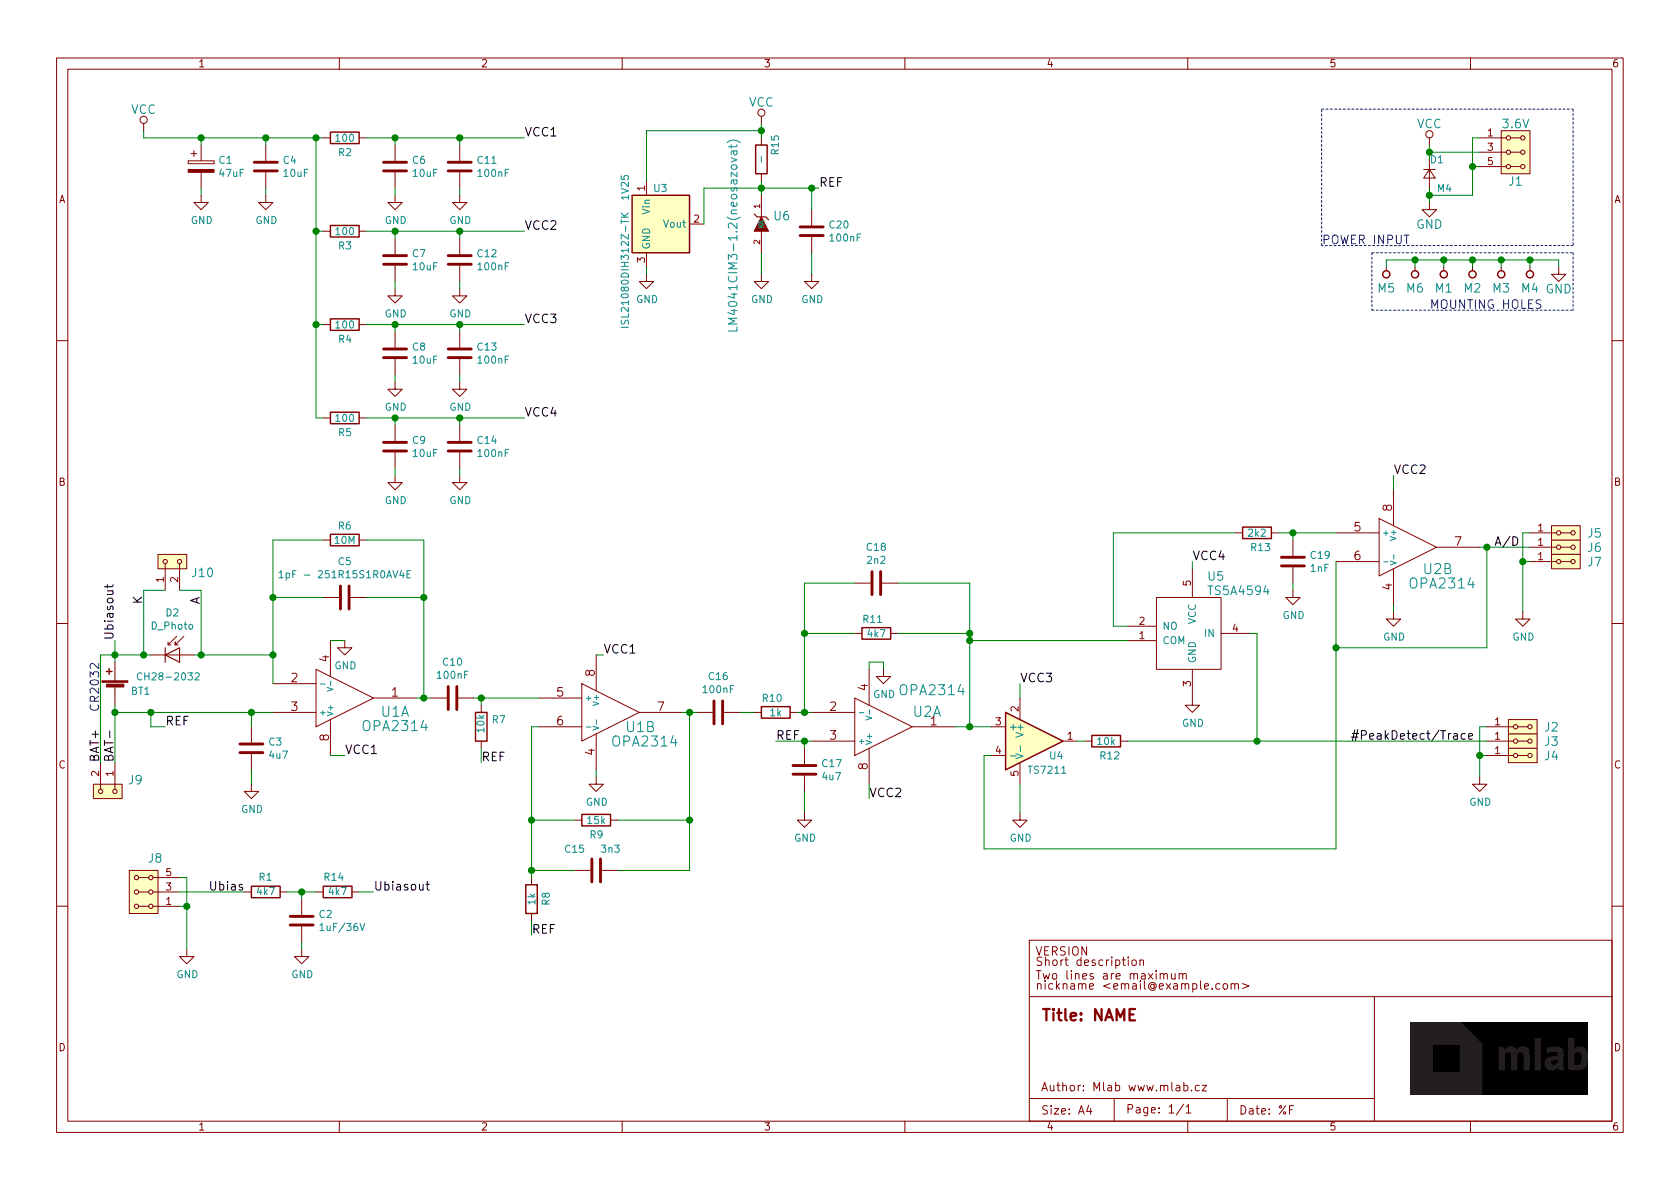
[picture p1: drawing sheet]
EESchema Schematic File Version 4
LIBS:PCRD04A-cache
EELAYER 26 0
EELAYER END
$Descr A4 11693 8268
encoding utf-8
Sheet 1 1
Title "NAME"
Date "%F"
Rev "REV"
Comp "Mlab www.mlab.cz"
Comment1 "VERSION"
Comment2 "Short description \\nTwo lines are maximum"
Comment3 "nickname <email@example.com>"
Comment4 "BSD"
$EndDescr
$Comp
L MLAB_HEADER:HEADER_2x03_PARALLEL J1
U 1 1
P 10550 1050
F 0 "J1" H 10550 850 60  0000 C CNN
F 1 "3.6V" H 10550 1250 60  0000 C CNN
F 2 "Mlab_Pin_Headers:Straight_2x03" H 10550 1150 60  0001 C CNN
F 3 "" H 10550 1150 60  0000 C CNN
	1    10550 1050
	1    0    0    -1  
$EndComp
$Comp
L power:VCC #PWR01
U 1 1
P 9950 1000
F 0 "#PWR01" H 9950 850 60  0001 C CNN
F 1 "VCC" H 9950 1150 60  0000 C CNN
F 2 "" H 9950 1000 60  0000 C CNN
F 3 "" H 9950 1000 60  0000 C CNN
	1    9950 1000
	1    0    0    -1  
$EndComp
$Comp
L power:GND #PWR02
U 1 1
P 9950 1400
F 0 "#PWR02" H 9950 1150 60  0001 C CNN
F 1 "GND" H 9950 1250 60  0000 C CNN
F 2 "" H 9950 1400 60  0000 C CNN
F 3 "" H 9950 1400 60  0000 C CNN
	1    9950 1400
	1    0    0    -1  
$EndComp
Text Notes 9200 1700 0    60   ~ 0
POWER INPUT
$Comp
L MLAB_MECHANICAL:HOLE M1
U 1 1
P 10050 1900
F 0 "M1" V 9950 1900 60  0000 C CNN
F 1 "HOLE" H 10050 1800 60  0001 C CNN
F 2 "Mlab_Mechanical:MountingHole_3mm" H 10050 1900 60  0001 C CNN
F 3 "" H 10050 1900 60  0000 C CNN
	1    10050 1900
	0    -1   -1   0   
$EndComp
$Comp
L MLAB_MECHANICAL:HOLE M2
U 1 1
P 10250 1900
F 0 "M2" V 10150 1900 60  0000 C CNN
F 1 "HOLE" H 10250 1800 60  0001 C CNN
F 2 "Mlab_Mechanical:MountingHole_3mm" H 10250 1900 60  0001 C CNN
F 3 "" H 10250 1900 60  0000 C CNN
	1    10250 1900
	0    -1   -1   0   
$EndComp
$Comp
L MLAB_MECHANICAL:HOLE M3
U 1 1
P 10450 1900
F 0 "M3" V 10350 1900 60  0000 C CNN
F 1 "HOLE" H 10450 1800 60  0001 C CNN
F 2 "Mlab_Mechanical:MountingHole_3mm" H 10450 1900 60  0001 C CNN
F 3 "" H 10450 1900 60  0000 C CNN
	1    10450 1900
	0    -1   -1   0   
$EndComp
$Comp
L MLAB_MECHANICAL:HOLE M4
U 1 1
P 10650 1900
F 0 "M4" V 10550 1900 60  0000 C CNN
F 1 "HOLE" H 10650 1800 60  0001 C CNN
F 2 "Mlab_Mechanical:MountingHole_3mm" H 10650 1900 60  0001 C CNN
F 3 "" H 10650 1900 60  0000 C CNN
	1    10650 1900
	0    -1   -1   0   
$EndComp
$Comp
L power:GND #PWR03
U 1 1
P 10850 1850
F 0 "#PWR03" H 10850 1600 60  0001 C CNN
F 1 "GND" H 10850 1700 60  0000 C CNN
F 2 "" H 10850 1850 60  0000 C CNN
F 3 "" H 10850 1850 60  0000 C CNN
	1    10850 1850
	1    0    0    -1  
$EndComp
Wire Wire Line
	10850 1850 10850 1800
Wire Wire Line
	10850 1800 10650 1800
Wire Wire Line
	10050 1800 10050 1850
Wire Wire Line
	10250 1850 10250 1800
Connection ~ 10250 1800
Wire Wire Line
	10450 1850 10450 1800
Connection ~ 10450 1800
Wire Wire Line
	10650 1850 10650 1800
Connection ~ 10650 1800
Wire Notes Line
	10950 1750 10950 2150
Text Notes 9950 2150 0    60   ~ 0
MOUNTING HOLES
$Comp
L Device:D_Small D1
U 1 1
P 9950 1200
F 0 "D1" V 9850 1200 50  0000 R CNN
F 1 "M4" V 10050 1150 50  0000 R CNN
F 2 "Mlab_D:Diode-SMA_Standard" V 9950 1200 60  0001 C CNN
F 3 "" V 9950 1200 60  0000 C CNN
	1    9950 1200
	0    -1   1    0   
$EndComp
Wire Wire Line
	10300 1050 9950 1050
Wire Wire Line
	10300 950  10250 950 
Wire Wire Line
	10250 950  10250 1150
Wire Wire Line
	10250 1350 9950 1350
Wire Wire Line
	9950 1300 9950 1350
Wire Wire Line
	10300 1150 10250 1150
Connection ~ 10250 1150
Wire Notes Line
	10950 750  10950 1700
Wire Notes Line
	10950 1700 9200 1700
Wire Notes Line
	9200 1700 9200 750 
Wire Notes Line
	9200 750  10950 750 
Wire Wire Line
	10250 1800 10050 1800
Wire Wire Line
	10450 1800 10250 1800
Wire Wire Line
	10650 1800 10450 1800
Wire Wire Line
	10250 1150 10250 1350
$Comp
L MLAB_IO:AD8692 U1
U 1 1
P 2400 4850
F 0 "U1" H 2750 4950 70  0000 C CNN
F 1 "OPA2314" H 2750 5050 70  0000 C CNN
F 2 "Mlab_IO:SOIC-8_3.9x4.9mm_Pitch1.27mm" H 2400 4850 60  0001 C CNN
F 3 "" H 2941 4729 60  0000 L CNN
	1    2400 4850
	1    0    0    1   
$EndComp
$Comp
L MLAB_IO:AD8692 U2
U 1 1
P 6150 5050
F 0 "U2" H 6350 4950 70  0000 L CNN
F 1 "OPA2314" H 6250 4800 70  0000 L CNN
F 2 "Mlab_IO:SOIC-8_3.9x4.9mm_Pitch1.27mm" H 6150 5050 60  0001 C CNN
F 3 "" H 6691 4929 60  0000 L CNN
	1    6150 5050
	1    0    0    1   
$EndComp
$Comp
L MLAB_IO:AD8692 U1
U 2 1
P 4250 4950
F 0 "U1" H 4350 4850 70  0000 L CNN
F 1 "OPA2314" H 4250 4750 70  0000 L CNN
F 2 "Mlab_IO:SOIC-8_3.9x4.9mm_Pitch1.27mm" H 4250 4950 60  0001 C CNN
F 3 "" H 4791 4829 60  0000 L CNN
	2    4250 4950
	1    0    0    -1  
$EndComp
$Comp
L MLAB_IO:AD8692 U2
U 2 1
P 9800 3800
F 0 "U2" H 9900 3650 70  0000 L CNN
F 1 "OPA2314" H 9800 3550 70  0000 L CNN
F 2 "Mlab_IO:SOIC-8_3.9x4.9mm_Pitch1.27mm" H 9800 3800 60  0001 C CNN
F 3 "" H 10341 3679 60  0000 L CNN
	2    9800 3800
	1    0    0    -1  
$EndComp
$Comp
L Device:C C3
U 1 1
P 1750 5200
F 0 "C3" H 1865 5246 50  0000 L CNN
F 1 "4u7" H 1865 5155 50  0000 L CNN
F 2 "Mlab_R:SMD-0805" H 1788 5050 50  0001 C CNN
F 3 "~" H 1750 5200 50  0001 C CNN
	1    1750 5200
	1    0    0    -1  
$EndComp
Text Label 2400 5250 0    60   ~ 0
VCC1
$Comp
L power:GND #PWR04
U 1 1
P 2400 4450
F 0 "#PWR04" H 2400 4200 50  0001 C CNN
F 1 "GND" H 2405 4277 50  0000 C CNN
F 2 "" H 2400 4450 50  0001 C CNN
F 3 "" H 2400 4450 50  0001 C CNN
	1    2400 4450
	1    0    0    -1  
$EndComp
$Comp
L power:GND #PWR05
U 1 1
P 4150 5400
F 0 "#PWR05" H 4150 5150 50  0001 C CNN
F 1 "GND" H 4155 5227 50  0000 C CNN
F 2 "" H 4150 5400 50  0001 C CNN
F 3 "" H 4150 5400 50  0001 C CNN
	1    4150 5400
	1    0    0    -1  
$EndComp
Wire Wire Line
	2300 5250 2400 5250
Wire Wire Line
	2300 4450 2400 4450
$Comp
L power:GND #PWR06
U 1 1
P 1750 5450
F 0 "#PWR06" H 1750 5200 50  0001 C CNN
F 1 "GND" H 1755 5277 50  0000 C CNN
F 2 "" H 1750 5450 50  0001 C CNN
F 3 "" H 1750 5450 50  0001 C CNN
	1    1750 5450
	1    0    0    -1  
$EndComp
Wire Wire Line
	1750 5450 1750 5350
Wire Wire Line
	1750 5050 1750 4950
Connection ~ 1750 4950
Wire Wire Line
	1750 4950 1900 4950
$Comp
L Device:Battery_Cell BT1
U 1 1
P 800 4800
F 0 "BT1" H 550 4800 50  0000 L CNN
F 1 "CH28-2032" H 200 4900 50  0000 L CNN
F 2 "Mlab_Batery:CH28-2032" V 800 4860 50  0001 C CNN
F 3 "~" V 800 4860 50  0001 C CNN
	1    800  4800
	-1   0    0    -1  
$EndComp
$Comp
L Device:D_Photo D2
U 1 1
P 1250 4550
F 0 "D2" H 1200 4845 50  0000 C CNN
F 1 "D_Photo" H 1200 4754 50  0000 C CNN
F 2 "Mlab_D:HAMAMATSU_S2744-09" H 1200 4550 50  0001 C CNN
F 3 "~" H 1200 4550 50  0001 C CNN
	1    1250 4550
	1    0    0    -1  
$EndComp
Wire Wire Line
	800  4950 800  4900
Wire Wire Line
	800  4950 1050 4950
Wire Wire Line
	800  4600 800  4550
Wire Wire Line
	1350 4550 1400 4550
Wire Wire Line
	1900 4550 1900 4750
Wire Wire Line
	1050 4950 1050 5050
Wire Wire Line
	1050 5050 1150 5050
Connection ~ 1050 4950
Wire Wire Line
	1050 4950 1750 4950
Text Label 1150 5050 0    60   ~ 0
REF
Text Notes 700  4950 1    60   ~ 0
CR2032
$Comp
L Device:C C5
U 1 1
P 2400 4150
F 0 "C5" V 2148 4150 50  0000 C CNN
F 1 "1pF - 251R15S1R0AV4E" V 2239 4150 50  0000 C CNN
F 2 "Mlab_R:SMD-0805" H 2438 4000 50  0001 C CNN
F 3 "~" H 2400 4150 50  0001 C CNN
	1    2400 4150
	0    1    1    0   
$EndComp
$Comp
L Device:R R6
U 1 1
P 2400 3750
F 0 "R6" V 2300 3750 50  0000 C CNN
F 1 "10M" V 2400 3750 50  0000 C CNN
F 2 "Mlab_R:SMD-0805" V 2330 3750 50  0001 C CNN
F 3 "~" H 2400 3750 50  0001 C CNN
	1    2400 3750
	0    1    1    0   
$EndComp
$Comp
L Device:R R7
U 1 1
P 3350 5050
F 0 "R7" H 3280 5004 50  0000 R CNN
F 1 "10k" V 3350 5100 50  0000 R CNN
F 2 "Mlab_R:SMD-0805" V 3280 5050 50  0001 C CNN
F 3 "~" H 3350 5050 50  0001 C CNN
	1    3350 5050
	-1   0    0    1   
$EndComp
$Comp
L Device:C C10
U 1 1
P 3150 4850
F 0 "C10" V 2898 4850 50  0000 C CNN
F 1 "100nF" V 2989 4850 50  0000 C CNN
F 2 "Mlab_R:SMD-0805" H 3188 4700 50  0001 C CNN
F 3 "~" H 3150 4850 50  0001 C CNN
	1    3150 4850
	0    1    1    0   
$EndComp
Wire Wire Line
	1900 4550 1900 4150
Wire Wire Line
	1900 4150 2250 4150
Connection ~ 1900 4550
Wire Wire Line
	2250 3750 1900 3750
Wire Wire Line
	1900 3750 1900 4150
Connection ~ 1900 4150
Wire Wire Line
	2550 3750 2950 3750
Wire Wire Line
	2950 3750 2950 4150
Wire Wire Line
	2950 4850 2900 4850
Wire Wire Line
	2550 4150 2950 4150
Connection ~ 2950 4150
Wire Wire Line
	2950 4150 2950 4850
Wire Wire Line
	2950 4850 3000 4850
Connection ~ 2950 4850
Wire Wire Line
	3300 4850 3350 4850
Wire Wire Line
	3350 4900 3350 4850
Connection ~ 3350 4850
Wire Wire Line
	3350 4850 3750 4850
Text Label 4200 4550 0    60   ~ 0
VCC1
Wire Wire Line
	4150 4550 4200 4550
Wire Wire Line
	4150 5400 4150 5350
$Comp
L Device:R R9
U 1 1
P 4150 5700
F 0 "R9" V 4250 5650 50  0000 L CNN
F 1 "15k" V 4150 5700 50  0000 C CNN
F 2 "Mlab_R:SMD-0805" V 4080 5700 50  0001 C CNN
F 3 "~" H 4150 5700 50  0001 C CNN
	1    4150 5700
	0    1    1    0   
$EndComp
$Comp
L Device:C C15
U 1 1
P 4150 6050
F 0 "C15" V 4000 5900 50  0000 C CNN
F 1 "3n3" V 4000 6150 50  0000 C CNN
F 2 "Mlab_R:SMD-0805" H 4188 5900 50  0001 C CNN
F 3 "~" H 4150 6050 50  0001 C CNN
	1    4150 6050
	0    1    1    0   
$EndComp
$Comp
L Device:R R8
U 1 1
P 3700 6250
F 0 "R8" V 3800 6200 50  0000 L CNN
F 1 "1k" V 3700 6250 50  0000 C CNN
F 2 "Mlab_R:SMD-0805" V 3630 6250 50  0001 C CNN
F 3 "~" H 3700 6250 50  0001 C CNN
	1    3700 6250
	1    0    0    -1  
$EndComp
$Comp
L Device:C C16
U 1 1
P 5000 4950
F 0 "C16" V 4748 4950 50  0000 C CNN
F 1 "100nF" V 4839 4950 50  0000 C CNN
F 2 "Mlab_R:SMD-0805" H 5038 4800 50  0001 C CNN
F 3 "~" H 5000 4950 50  0001 C CNN
	1    5000 4950
	0    1    1    0   
$EndComp
$Comp
L Device:R R10
U 1 1
P 5400 4950
F 0 "R10" V 5300 4850 50  0000 L CNN
F 1 "1k" V 5400 4950 50  0000 C CNN
F 2 "Mlab_R:SMD-0805" V 5330 4950 50  0001 C CNN
F 3 "~" H 5400 4950 50  0001 C CNN
	1    5400 4950
	0    1    1    0   
$EndComp
$Comp
L Amplifier_Operational:OP179GRT U4
U 1 1
P 7200 5150
F 0 "U4" H 7300 5050 50  0000 L CNN
F 1 "TS7211" H 7150 4950 50  0000 L CNN
F 2 "Package_TO_SOT_SMD:SOT-23-5_HandSoldering" H 7200 5150 50  0001 C CNN
F 3 "http://www.analog.com/media/en/technical-documentation/data-sheets/OP179_279.pdf" H 7200 5350 50  0001 C CNN
	1    7200 5150
	1    0    0    -1  
$EndComp
$Comp
L MLAB_IO:TS5A4594 U5
U 1 1
P 8300 4400
F 0 "U5" H 8400 4800 60  0000 L CNN
F 1 "TS5A4594" H 8400 4700 60  0000 L CNN
F 2 "Package_TO_SOT_SMD:SOT-23-5_HandSoldering" H 8700 5100 60  0001 C CNN
F 3 "" H 8700 5100 60  0001 C CNN
	1    8300 4400
	1    0    0    -1  
$EndComp
Wire Wire Line
	6650 5050 6750 5050
Wire Wire Line
	6750 4450 7850 4450
Connection ~ 6750 5050
Wire Wire Line
	6750 5050 6900 5050
$Comp
L Device:R R12
U 1 1
P 7700 5150
F 0 "R12" V 7800 5100 50  0000 L CNN
F 1 "10k" V 7700 5150 50  0000 C CNN
F 2 "Mlab_R:SMD-0805" V 7630 5150 50  0001 C CNN
F 3 "~" H 7700 5150 50  0001 C CNN
	1    7700 5150
	0    1    1    0   
$EndComp
Wire Wire Line
	8750 4400 8700 4400
Wire Wire Line
	7850 4350 7750 4350
Wire Wire Line
	7750 4350 7750 3700
Wire Wire Line
	7750 3700 8600 3700
$Comp
L Device:R R13
U 1 1
P 8750 3700
F 0 "R13" V 8850 3650 50  0000 L CNN
F 1 "2k2" V 8750 3700 50  0000 C CNN
F 2 "Mlab_R:SMD-0805" V 8680 3700 50  0001 C CNN
F 3 "~" H 8750 3700 50  0001 C CNN
	1    8750 3700
	0    1    1    0   
$EndComp
$Comp
L Device:C C19
U 1 1
P 9000 3900
F 0 "C19" H 9115 3946 50  0000 L CNN
F 1 "1nF" H 9115 3855 50  0000 L CNN
F 2 "Mlab_R:SMD-0805" H 9038 3750 50  0001 C CNN
F 3 "~" H 9000 3900 50  0001 C CNN
	1    9000 3900
	1    0    0    -1  
$EndComp
Wire Wire Line
	8900 3700 9000 3700
Text Label 3350 5300 0    60   ~ 0
REF
Wire Wire Line
	3350 5200 3350 5300
Wire Wire Line
	3750 5050 3700 5050
Wire Wire Line
	3700 5050 3700 5700
Wire Wire Line
	4000 6050 3700 6050
Connection ~ 3700 6050
Wire Wire Line
	3700 6050 3700 6100
Wire Wire Line
	4000 5700 3700 5700
Connection ~ 3700 5700
Wire Wire Line
	3700 5700 3700 6050
Wire Wire Line
	3700 6400 3700 6500
Text Label 3700 6500 0    60   ~ 0
REF
Wire Wire Line
	4750 4950 4800 4950
Wire Wire Line
	4800 4950 4800 5700
Wire Wire Line
	4800 5700 4300 5700
Connection ~ 4800 4950
Wire Wire Line
	4800 4950 4850 4950
Wire Wire Line
	4300 6050 4800 6050
Wire Wire Line
	4800 6050 4800 5700
Connection ~ 4800 5700
Wire Wire Line
	5150 4950 5250 4950
Wire Wire Line
	5550 4950 5600 4950
$Comp
L power:GND #PWR07
U 1 1
P 6150 4650
F 0 "#PWR07" H 6150 4400 50  0001 C CNN
F 1 "GND" H 6155 4477 50  0000 C CNN
F 2 "" H 6150 4650 50  0001 C CNN
F 3 "" H 6150 4650 50  0001 C CNN
	1    6150 4650
	1    0    0    -1  
$EndComp
Wire Wire Line
	6050 4650 6050 4600
Wire Wire Line
	6050 4600 6150 4600
Wire Wire Line
	6150 4600 6150 4650
Wire Wire Line
	6050 5450 6050 5550
Text Label 6050 5550 0    60   ~ 0
VCC2
Wire Wire Line
	5650 5150 5600 5150
Text Label 5400 5150 0    60   ~ 0
REF
Wire Wire Line
	5600 5150 5600 5200
Connection ~ 5600 5150
$Comp
L Device:C C17
U 1 1
P 5600 5350
F 0 "C17" H 5715 5396 50  0000 L CNN
F 1 "4u7" H 5715 5305 50  0000 L CNN
F 2 "Mlab_R:SMD-0805" H 5638 5200 50  0001 C CNN
F 3 "~" H 5600 5350 50  0001 C CNN
	1    5600 5350
	1    0    0    -1  
$EndComp
Wire Wire Line
	5400 5150 5600 5150
Wire Wire Line
	5600 5500 5600 5650
$Comp
L power:GND #PWR08
U 1 1
P 5600 5650
F 0 "#PWR08" H 5600 5400 50  0001 C CNN
F 1 "GND" H 5605 5477 50  0000 C CNN
F 2 "" H 5600 5650 50  0001 C CNN
F 3 "" H 5600 5650 50  0001 C CNN
	1    5600 5650
	1    0    0    -1  
$EndComp
$Comp
L Device:C C18
U 1 1
P 6100 4050
F 0 "C18" V 5848 4050 50  0000 C CNN
F 1 "2n2" V 5939 4050 50  0000 C CNN
F 2 "Mlab_R:SMD-0805" H 6138 3900 50  0001 C CNN
F 3 "~" H 6100 4050 50  0001 C CNN
	1    6100 4050
	0    1    1    0   
$EndComp
$Comp
L Device:R R11
U 1 1
P 6100 4400
F 0 "R11" V 6000 4300 50  0000 L CNN
F 1 "4k7" V 6100 4400 50  0000 C CNN
F 2 "Mlab_R:SMD-0805" V 6030 4400 50  0001 C CNN
F 3 "~" H 6100 4400 50  0001 C CNN
	1    6100 4400
	0    1    1    0   
$EndComp
Wire Wire Line
	5600 4950 5600 4400
Wire Wire Line
	5600 4050 5950 4050
Connection ~ 5600 4950
Wire Wire Line
	5600 4950 5650 4950
Wire Wire Line
	5950 4400 5600 4400
Connection ~ 5600 4400
Wire Wire Line
	5600 4400 5600 4050
Wire Wire Line
	6250 4050 6750 4050
Wire Wire Line
	6750 4050 6750 4400
Wire Wire Line
	6250 4400 6750 4400
Connection ~ 6750 4400
Wire Wire Line
	6750 4400 6750 4450
Wire Wire Line
	7100 4850 7100 4750
Text Label 7100 4750 0    60   ~ 0
VCC3
$Comp
L power:GND #PWR09
U 1 1
P 7100 5650
F 0 "#PWR09" H 7100 5400 50  0001 C CNN
F 1 "GND" H 7105 5477 50  0000 C CNN
F 2 "" H 7100 5650 50  0001 C CNN
F 3 "" H 7100 5650 50  0001 C CNN
	1    7100 5650
	1    0    0    -1  
$EndComp
Wire Wire Line
	7100 5650 7100 5450
$Comp
L MLAB_HEADER:HEADER_2x01_PARALLEL J6
U 1 1
P 10900 3800
F 0 "J6" H 11100 3800 60  0000 C CNN
F 1 "HEADER_2x01_PARALLEL" H 10818 3941 60  0001 C CNN
F 2 "Mlab_Pin_Headers:Straight_2x01" H 10900 3800 60  0001 C CNN
F 3 "" H 10900 3800 60  0000 C CNN
	1    10900 3800
	1    0    0    -1  
$EndComp
$Comp
L MLAB_HEADER:HEADER_2x01_PARALLEL J5
U 1 1
P 10900 3700
F 0 "J5" H 11100 3700 60  0000 C CNN
F 1 "HEADER_2x01_PARALLEL" H 10818 3841 60  0001 C CNN
F 2 "Mlab_Pin_Headers:Straight_2x01" H 10900 3700 60  0001 C CNN
F 3 "" H 10900 3700 60  0000 C CNN
	1    10900 3700
	1    0    0    -1  
$EndComp
$Comp
L MLAB_HEADER:HEADER_2x01_PARALLEL J7
U 1 1
P 10900 3900
F 0 "J7" H 11100 3900 60  0000 C CNN
F 1 "HEADER_2x01_PARALLEL" H 10818 4041 60  0001 C CNN
F 2 "Mlab_Pin_Headers:Straight_2x01" H 10900 3900 60  0001 C CNN
F 3 "" H 10900 3900 60  0000 C CNN
	1    10900 3900
	1    0    0    -1  
$EndComp
Wire Wire Line
	10350 5050 10300 5050
Wire Wire Line
	10350 5250 10300 5250
Wire Wire Line
	10300 5250 10300 5400
$Comp
L power:GND #PWR010
U 1 1
P 10300 5400
F 0 "#PWR010" H 10300 5150 50  0001 C CNN
F 1 "GND" H 10305 5227 50  0000 C CNN
F 2 "" H 10300 5400 50  0001 C CNN
F 3 "" H 10300 5400 50  0001 C CNN
	1    10300 5400
	1    0    0    -1  
$EndComp
Text Label 9400 5150 0    60   ~ 0
#PeakDetect/Trace
Wire Wire Line
	7500 5150 7550 5150
Wire Wire Line
	8300 3950 8300 3900
Text Label 8300 3900 0    60   ~ 0
VCC4
Connection ~ 6750 4450
Wire Wire Line
	6750 4450 6750 5050
Wire Wire Line
	7850 5150 8750 5150
Wire Wire Line
	8750 4400 8750 5150
$Comp
L power:GND #PWR011
U 1 1
P 8300 4850
F 0 "#PWR011" H 8300 4600 50  0001 C CNN
F 1 "GND" H 8305 4677 50  0000 C CNN
F 2 "" H 8300 4850 50  0001 C CNN
F 3 "" H 8300 4850 50  0001 C CNN
	1    8300 4850
	1    0    0    -1  
$EndComp
Wire Wire Line
	9000 3750 9000 3700
Connection ~ 9000 3700
Wire Wire Line
	9000 3700 9300 3700
$Comp
L power:GND #PWR012
U 1 1
P 9000 4100
F 0 "#PWR012" H 9000 3850 50  0001 C CNN
F 1 "GND" H 9005 3927 50  0000 C CNN
F 2 "" H 9000 4100 50  0001 C CNN
F 3 "" H 9000 4100 50  0001 C CNN
	1    9000 4100
	1    0    0    -1  
$EndComp
Wire Wire Line
	9000 4100 9000 4050
Wire Wire Line
	9700 3400 9700 3300
Text Label 9700 3300 0    60   ~ 0
VCC2
$Comp
L power:GND #PWR013
U 1 1
P 9700 4250
F 0 "#PWR013" H 9700 4000 50  0001 C CNN
F 1 "GND" H 9705 4077 50  0000 C CNN
F 2 "" H 9700 4250 50  0001 C CNN
F 3 "" H 9700 4250 50  0001 C CNN
	1    9700 4250
	1    0    0    -1  
$EndComp
Wire Wire Line
	9700 4250 9700 4200
Connection ~ 8750 5150
Wire Wire Line
	9300 3900 9300 4500
Wire Wire Line
	9300 5900 6850 5900
Wire Wire Line
	6850 5900 6850 5250
Wire Wire Line
	6850 5250 6900 5250
Wire Wire Line
	10650 3700 10600 3700
Wire Wire Line
	10600 3700 10600 3900
Wire Wire Line
	10650 3900 10600 3900
Connection ~ 10600 3900
Wire Wire Line
	10600 3900 10600 4250
$Comp
L power:GND #PWR014
U 1 1
P 10600 4250
F 0 "#PWR014" H 10600 4000 50  0001 C CNN
F 1 "GND" H 10605 4077 50  0000 C CNN
F 2 "" H 10600 4250 50  0001 C CNN
F 3 "" H 10600 4250 50  0001 C CNN
	1    10600 4250
	1    0    0    -1  
$EndComp
$Comp
L MLAB_HEADER:HEADER_2x01_PARALLEL J2
U 1 1
P 10600 5050
F 0 "J2" H 10800 5050 60  0000 C CNN
F 1 "HEADER_2x01_PARALLEL" H 10518 5191 60  0001 C CNN
F 2 "Mlab_Pin_Headers:Straight_2x01" H 10600 5050 60  0001 C CNN
F 3 "" H 10600 5050 60  0000 C CNN
	1    10600 5050
	1    0    0    -1  
$EndComp
$Comp
L MLAB_HEADER:HEADER_2x01_PARALLEL J3
U 1 1
P 10600 5150
F 0 "J3" H 10800 5150 60  0000 C CNN
F 1 "HEADER_2x01_PARALLEL" H 10518 5291 60  0001 C CNN
F 2 "Mlab_Pin_Headers:Straight_2x01" H 10600 5150 60  0001 C CNN
F 3 "" H 10600 5150 60  0000 C CNN
	1    10600 5150
	1    0    0    -1  
$EndComp
$Comp
L MLAB_HEADER:HEADER_2x01_PARALLEL J4
U 1 1
P 10600 5250
F 0 "J4" H 10800 5250 60  0000 C CNN
F 1 "HEADER_2x01_PARALLEL" H 10518 5391 60  0001 C CNN
F 2 "Mlab_Pin_Headers:Straight_2x01" H 10600 5250 60  0001 C CNN
F 3 "" H 10600 5250 60  0000 C CNN
	1    10600 5250
	1    0    0    -1  
$EndComp
Wire Wire Line
	8750 5150 10350 5150
Wire Wire Line
	10300 5050 10300 5250
Connection ~ 10300 5250
Wire Wire Line
	10300 3800 10350 3800
Text Label 10400 3800 0    60   ~ 0
A/D
Wire Wire Line
	10350 3800 10350 4500
Wire Wire Line
	10350 4500 9300 4500
Connection ~ 10350 3800
Wire Wire Line
	10350 3800 10650 3800
Connection ~ 9300 4500
Wire Wire Line
	9300 4500 9300 5900
$Comp
L power:VCC #PWR015
U 1 1
P 1000 900
F 0 "#PWR015" H 1000 750 60  0001 C CNN
F 1 "VCC" H 1000 1050 60  0000 C CNN
F 2 "" H 1000 900 60  0000 C CNN
F 3 "" H 1000 900 60  0000 C CNN
	1    1000 900 
	1    0    0    -1  
$EndComp
$Comp
L Device:R R2
U 1 1
P 2400 950
F 0 "R2" V 2500 900 50  0000 L CNN
F 1 "100" V 2400 950 50  0000 C CNN
F 2 "Mlab_R:SMD-0805" V 2330 950 50  0001 C CNN
F 3 "~" H 2400 950 50  0001 C CNN
	1    2400 950 
	0    1    1    0   
$EndComp
$Comp
L Device:CP C1
U 1 1
P 1400 1150
F 0 "C1" H 1518 1196 50  0000 L CNN
F 1 "47uF" H 1518 1105 50  0000 L CNN
F 2 "Mlab_C:TantalC_SizeC_Reflow" H 1438 1000 50  0001 C CNN
F 3 "~" H 1400 1150 50  0001 C CNN
	1    1400 1150
	1    0    0    -1  
$EndComp
$Comp
L Device:C C4
U 1 1
P 1850 1150
F 0 "C4" H 1965 1196 50  0000 L CNN
F 1 "10uF" H 1965 1105 50  0000 L CNN
F 2 "Mlab_R:SMD-0805" H 1888 1000 50  0001 C CNN
F 3 "~" H 1850 1150 50  0001 C CNN
	1    1850 1150
	1    0    0    -1  
$EndComp
$Comp
L Device:C C6
U 1 1
P 2750 1150
F 0 "C6" H 2865 1196 50  0000 L CNN
F 1 "10uF" H 2865 1105 50  0000 L CNN
F 2 "Mlab_R:SMD-0805" H 2788 1000 50  0001 C CNN
F 3 "~" H 2750 1150 50  0001 C CNN
	1    2750 1150
	1    0    0    -1  
$EndComp
$Comp
L Device:C C11
U 1 1
P 3200 1150
F 0 "C11" H 3315 1196 50  0000 L CNN
F 1 "100nF" H 3315 1105 50  0000 L CNN
F 2 "Mlab_R:SMD-0805" H 3238 1000 50  0001 C CNN
F 3 "~" H 3200 1150 50  0001 C CNN
	1    3200 1150
	1    0    0    -1  
$EndComp
Wire Wire Line
	1000 900  1000 950 
Wire Wire Line
	1000 950  1400 950 
Wire Wire Line
	1400 1000 1400 950 
Connection ~ 1400 950 
Wire Wire Line
	1400 950  1850 950 
Wire Wire Line
	1850 1000 1850 950 
Wire Wire Line
	2550 950  2750 950 
Wire Wire Line
	2750 1000 2750 950 
Connection ~ 2750 950 
Wire Wire Line
	2750 950  3200 950 
Wire Wire Line
	3200 1000 3200 950 
Connection ~ 3200 950 
Wire Wire Line
	3200 950  3650 950 
Text Label 3650 950  0    60   ~ 0
VCC1
$Comp
L power:GND #PWR016
U 1 1
P 1400 1350
F 0 "#PWR016" H 1400 1100 50  0001 C CNN
F 1 "GND" H 1405 1177 50  0000 C CNN
F 2 "" H 1400 1350 50  0001 C CNN
F 3 "" H 1400 1350 50  0001 C CNN
	1    1400 1350
	1    0    0    -1  
$EndComp
$Comp
L power:GND #PWR017
U 1 1
P 1850 1350
F 0 "#PWR017" H 1850 1100 50  0001 C CNN
F 1 "GND" H 1855 1177 50  0000 C CNN
F 2 "" H 1850 1350 50  0001 C CNN
F 3 "" H 1850 1350 50  0001 C CNN
	1    1850 1350
	1    0    0    -1  
$EndComp
$Comp
L power:GND #PWR018
U 1 1
P 2750 1350
F 0 "#PWR018" H 2750 1100 50  0001 C CNN
F 1 "GND" H 2755 1177 50  0000 C CNN
F 2 "" H 2750 1350 50  0001 C CNN
F 3 "" H 2750 1350 50  0001 C CNN
	1    2750 1350
	1    0    0    -1  
$EndComp
$Comp
L power:GND #PWR019
U 1 1
P 3200 1350
F 0 "#PWR019" H 3200 1100 50  0001 C CNN
F 1 "GND" H 3205 1177 50  0000 C CNN
F 2 "" H 3200 1350 50  0001 C CNN
F 3 "" H 3200 1350 50  0001 C CNN
	1    3200 1350
	1    0    0    -1  
$EndComp
Wire Wire Line
	2750 1350 2750 1300
Wire Wire Line
	3200 1350 3200 1300
Wire Wire Line
	1400 1350 1400 1300
Wire Wire Line
	1850 1350 1850 1300
Wire Wire Line
	1850 950  2200 950 
Connection ~ 1850 950 
$Comp
L Device:R R3
U 1 1
P 2400 1600
F 0 "R3" V 2500 1550 50  0000 L CNN
F 1 "100" V 2400 1600 50  0000 C CNN
F 2 "Mlab_R:SMD-0805" V 2330 1600 50  0001 C CNN
F 3 "~" H 2400 1600 50  0001 C CNN
	1    2400 1600
	0    1    1    0   
$EndComp
$Comp
L Device:C C7
U 1 1
P 2750 1800
F 0 "C7" H 2865 1846 50  0000 L CNN
F 1 "10uF" H 2865 1755 50  0000 L CNN
F 2 "Mlab_R:SMD-0805" H 2788 1650 50  0001 C CNN
F 3 "~" H 2750 1800 50  0001 C CNN
	1    2750 1800
	1    0    0    -1  
$EndComp
$Comp
L Device:C C12
U 1 1
P 3200 1800
F 0 "C12" H 3315 1846 50  0000 L CNN
F 1 "100nF" H 3315 1755 50  0000 L CNN
F 2 "Mlab_R:SMD-0805" H 3238 1650 50  0001 C CNN
F 3 "~" H 3200 1800 50  0001 C CNN
	1    3200 1800
	1    0    0    -1  
$EndComp
Wire Wire Line
	2550 1600 2750 1600
Wire Wire Line
	2750 1650 2750 1600
Connection ~ 2750 1600
Wire Wire Line
	2750 1600 3200 1600
Wire Wire Line
	3200 1650 3200 1600
Connection ~ 3200 1600
Wire Wire Line
	3200 1600 3650 1600
Text Label 3650 1600 0    60   ~ 0
VCC2
$Comp
L power:GND #PWR020
U 1 1
P 2750 2000
F 0 "#PWR020" H 2750 1750 50  0001 C CNN
F 1 "GND" H 2755 1827 50  0000 C CNN
F 2 "" H 2750 2000 50  0001 C CNN
F 3 "" H 2750 2000 50  0001 C CNN
	1    2750 2000
	1    0    0    -1  
$EndComp
$Comp
L power:GND #PWR021
U 1 1
P 3200 2000
F 0 "#PWR021" H 3200 1750 50  0001 C CNN
F 1 "GND" H 3205 1827 50  0000 C CNN
F 2 "" H 3200 2000 50  0001 C CNN
F 3 "" H 3200 2000 50  0001 C CNN
	1    3200 2000
	1    0    0    -1  
$EndComp
Wire Wire Line
	2750 2000 2750 1950
Wire Wire Line
	3200 2000 3200 1950
$Comp
L Device:R R4
U 1 1
P 2400 2250
F 0 "R4" V 2500 2200 50  0000 L CNN
F 1 "100" V 2400 2250 50  0000 C CNN
F 2 "Mlab_R:SMD-0805" V 2330 2250 50  0001 C CNN
F 3 "~" H 2400 2250 50  0001 C CNN
	1    2400 2250
	0    1    1    0   
$EndComp
$Comp
L Device:C C8
U 1 1
P 2750 2450
F 0 "C8" H 2865 2496 50  0000 L CNN
F 1 "10uF" H 2865 2405 50  0000 L CNN
F 2 "Mlab_R:SMD-0805" H 2788 2300 50  0001 C CNN
F 3 "~" H 2750 2450 50  0001 C CNN
	1    2750 2450
	1    0    0    -1  
$EndComp
$Comp
L Device:C C13
U 1 1
P 3200 2450
F 0 "C13" H 3315 2496 50  0000 L CNN
F 1 "100nF" H 3315 2405 50  0000 L CNN
F 2 "Mlab_R:SMD-0805" H 3238 2300 50  0001 C CNN
F 3 "~" H 3200 2450 50  0001 C CNN
	1    3200 2450
	1    0    0    -1  
$EndComp
Wire Wire Line
	2550 2250 2750 2250
Wire Wire Line
	2750 2300 2750 2250
Connection ~ 2750 2250
Wire Wire Line
	2750 2250 3200 2250
Wire Wire Line
	3200 2300 3200 2250
Connection ~ 3200 2250
Wire Wire Line
	3200 2250 3650 2250
Text Label 3650 2250 0    60   ~ 0
VCC3
$Comp
L power:GND #PWR022
U 1 1
P 2750 2650
F 0 "#PWR022" H 2750 2400 50  0001 C CNN
F 1 "GND" H 2755 2477 50  0000 C CNN
F 2 "" H 2750 2650 50  0001 C CNN
F 3 "" H 2750 2650 50  0001 C CNN
	1    2750 2650
	1    0    0    -1  
$EndComp
$Comp
L power:GND #PWR023
U 1 1
P 3200 2650
F 0 "#PWR023" H 3200 2400 50  0001 C CNN
F 1 "GND" H 3205 2477 50  0000 C CNN
F 2 "" H 3200 2650 50  0001 C CNN
F 3 "" H 3200 2650 50  0001 C CNN
	1    3200 2650
	1    0    0    -1  
$EndComp
Wire Wire Line
	2750 2650 2750 2600
Wire Wire Line
	3200 2650 3200 2600
$Comp
L Device:R R5
U 1 1
P 2400 2900
F 0 "R5" V 2500 2850 50  0000 L CNN
F 1 "100" V 2400 2900 50  0000 C CNN
F 2 "Mlab_R:SMD-0805" V 2330 2900 50  0001 C CNN
F 3 "~" H 2400 2900 50  0001 C CNN
	1    2400 2900
	0    1    1    0   
$EndComp
$Comp
L Device:C C9
U 1 1
P 2750 3100
F 0 "C9" H 2865 3146 50  0000 L CNN
F 1 "10uF" H 2865 3055 50  0000 L CNN
F 2 "Mlab_R:SMD-0805" H 2788 2950 50  0001 C CNN
F 3 "~" H 2750 3100 50  0001 C CNN
	1    2750 3100
	1    0    0    -1  
$EndComp
$Comp
L Device:C C14
U 1 1
P 3200 3100
F 0 "C14" H 3315 3146 50  0000 L CNN
F 1 "100nF" H 3315 3055 50  0000 L CNN
F 2 "Mlab_R:SMD-0805" H 3238 2950 50  0001 C CNN
F 3 "~" H 3200 3100 50  0001 C CNN
	1    3200 3100
	1    0    0    -1  
$EndComp
Wire Wire Line
	2550 2900 2750 2900
Wire Wire Line
	2750 2950 2750 2900
Connection ~ 2750 2900
Wire Wire Line
	2750 2900 3200 2900
Wire Wire Line
	3200 2950 3200 2900
Connection ~ 3200 2900
Wire Wire Line
	3200 2900 3650 2900
Text Label 3650 2900 0    60   ~ 0
VCC4
$Comp
L power:GND #PWR024
U 1 1
P 2750 3300
F 0 "#PWR024" H 2750 3050 50  0001 C CNN
F 1 "GND" H 2755 3127 50  0000 C CNN
F 2 "" H 2750 3300 50  0001 C CNN
F 3 "" H 2750 3300 50  0001 C CNN
	1    2750 3300
	1    0    0    -1  
$EndComp
$Comp
L power:GND #PWR025
U 1 1
P 3200 3300
F 0 "#PWR025" H 3200 3050 50  0001 C CNN
F 1 "GND" H 3205 3127 50  0000 C CNN
F 2 "" H 3200 3300 50  0001 C CNN
F 3 "" H 3200 3300 50  0001 C CNN
	1    3200 3300
	1    0    0    -1  
$EndComp
Wire Wire Line
	2750 3300 2750 3250
Wire Wire Line
	3200 3300 3200 3250
Wire Wire Line
	2200 950  2200 1600
Wire Wire Line
	2200 2900 2250 2900
Connection ~ 2200 950 
Wire Wire Line
	2200 950  2250 950 
Wire Wire Line
	2250 2250 2200 2250
Connection ~ 2200 2250
Wire Wire Line
	2200 2250 2200 2900
Wire Wire Line
	2250 1600 2200 1600
Connection ~ 2200 1600
Wire Wire Line
	2200 1600 2200 2250
Wire Wire Line
	9950 1400 9950 1350
Connection ~ 9950 1350
Wire Wire Line
	9950 1000 9950 1050
Connection ~ 9950 1050
Wire Wire Line
	9950 1050 9950 1100
$Comp
L Reference_Voltage:ISL21070CIH320Z-TK U3
U 1 1
P 4600 1550
F 0 "U3" H 4650 1800 50  0000 R CNN
F 1 "ISL21080DIH312Z-TK  1V25" V 4350 1900 50  0000 R CNN
F 2 "Package_TO_SOT_SMD:SOT-23" H 5100 1300 50  0001 C CIN
F 3 "http://www.intersil.com/content/dam/Intersil/documents/fn75/fn7599.pdf" H 4600 1550 50  0001 C CIN
	1    4600 1550
	1    0    0    -1  
$EndComp
$Comp
L Device:R R15
U 1 1
P 5300 1100
F 0 "R15" V 5200 1000 50  0000 C CNN
F 1 "-" V 5300 1100 50  0000 C CNN
F 2 "Mlab_R:SMD-0805" V 5230 1100 50  0001 C CNN
F 3 "" H 5300 1100 50  0001 C CNN
	1    5300 1100
	-1   0    0    1   
$EndComp
Wire Wire Line
	5300 950  5300 900 
Wire Wire Line
	5300 900  4500 900 
Connection ~ 5300 900 
Wire Wire Line
	5300 900  5300 850 
Wire Wire Line
	4500 900  4500 1250
Wire Wire Line
	5300 1350 5300 1300
$Comp
L power:GND #PWR0101
U 1 1
P 4500 1900
F 0 "#PWR0101" H 4500 1650 50  0001 C CNN
F 1 "GND" H 4505 1727 50  0000 C CNN
F 2 "" H 4500 1900 50  0001 C CNN
F 3 "" H 4500 1900 50  0001 C CNN
	1    4500 1900
	1    0    0    -1  
$EndComp
$Comp
L power:GND #PWR0102
U 1 1
P 5300 1900
F 0 "#PWR0102" H 5300 1650 50  0001 C CNN
F 1 "GND" H 5305 1727 50  0000 C CNN
F 2 "" H 5300 1900 50  0001 C CNN
F 3 "" H 5300 1900 50  0001 C CNN
	1    5300 1900
	1    0    0    -1  
$EndComp
Wire Wire Line
	5300 1900 5300 1750
Wire Wire Line
	4500 1900 4500 1850
Connection ~ 5300 1300
Wire Wire Line
	5300 1300 5300 1250
Wire Wire Line
	4900 1300 5300 1300
Wire Wire Line
	4900 1300 4900 1550
$Comp
L Device:C C20
U 1 1
P 5650 1600
F 0 "C20" H 5765 1646 50  0000 L CNN
F 1 "100nF" H 5765 1555 50  0000 L CNN
F 2 "Mlab_R:SMD-0805" H 5688 1450 50  0001 C CNN
F 3 "" H 5650 1600 50  0001 C CNN
	1    5650 1600
	1    0    0    -1  
$EndComp
$Comp
L power:GND #PWR0103
U 1 1
P 5650 1900
F 0 "#PWR0103" H 5650 1650 50  0001 C CNN
F 1 "GND" H 5655 1727 50  0000 C CNN
F 2 "" H 5650 1900 50  0001 C CNN
F 3 "" H 5650 1900 50  0001 C CNN
	1    5650 1900
	1    0    0    -1  
$EndComp
Wire Wire Line
	5650 1900 5650 1750
Wire Wire Line
	5300 1300 5650 1300
Wire Wire Line
	5650 1300 5650 1450
Connection ~ 5650 1300
Wire Wire Line
	5650 1300 5700 1300
$Comp
L MLAB_D:LM4041CIM3-1.2 U6
U 1 1
P 5300 1550
F 0 "U6" V 5353 1471 60  0000 R CNN
F 1 "LM4041CIM3-1.2(neosazovat)" H 5900 1750 60  0000 R CNN
F 2 "Package_TO_SOT_SMD:SOT-23" H 5300 1950 60  0001 C CNN
F 3 "" H 5300 1950 60  0001 C CNN
	1    5300 1550
	0    -1   -1   0   
$EndComp
Wire Wire Line
	800  4550 1000 4550
Text Label 5700 1300 0    60   ~ 0
REF
$Comp
L power:VCC #PWR0104
U 1 1
P 5300 850
F 0 "#PWR0104" H 5300 700 60  0001 C CNN
F 1 "VCC" H 5300 1000 60  0000 C CNN
F 2 "" H 5300 850 60  0000 C CNN
F 3 "" H 5300 850 60  0000 C CNN
	1    5300 850 
	1    0    0    -1  
$EndComp
$Comp
L Device:R R1
U 1 1
P 1850 6200
F 0 "R1" V 1950 6150 50  0000 L CNN
F 1 "4k7" V 1850 6200 50  0000 C CNN
F 2 "Mlab_R:SMD-0805" V 1780 6200 50  0001 C CNN
F 3 "~" H 1850 6200 50  0001 C CNN
	1    1850 6200
	0    -1   -1   0   
$EndComp
$Comp
L Device:R R14
U 1 1
P 2350 6200
F 0 "R14" V 2450 6150 50  0000 L CNN
F 1 "4k7" V 2350 6200 50  0000 C CNN
F 2 "Mlab_R:SMD-0805" V 2280 6200 50  0001 C CNN
F 3 "~" H 2350 6200 50  0001 C CNN
	1    2350 6200
	0    -1   -1   0   
$EndComp
$Comp
L Device:C C2
U 1 1
P 2100 6400
F 0 "C2" H 2215 6446 50  0000 L CNN
F 1 "1uF/36V" H 2215 6355 50  0000 L CNN
F 2 "Mlab_R:SMD-0805" H 2138 6250 50  0001 C CNN
F 3 "~" H 2100 6400 50  0001 C CNN
	1    2100 6400
	1    0    0    -1  
$EndComp
$Comp
L power:GND #PWR0105
U 1 1
P 2100 6600
F 0 "#PWR0105" H 2100 6350 50  0001 C CNN
F 1 "GND" H 2105 6427 50  0000 C CNN
F 2 "" H 2100 6600 50  0001 C CNN
F 3 "" H 2100 6600 50  0001 C CNN
	1    2100 6600
	1    0    0    -1  
$EndComp
Wire Wire Line
	2100 6600 2100 6550
Wire Wire Line
	2100 6250 2100 6200
Wire Wire Line
	2000 6200 2100 6200
Connection ~ 2100 6200
Wire Wire Line
	2100 6200 2200 6200
$Comp
L MLAB_HEADER:HEADER_2x03_PARALLEL J8
U 1 1
P 1000 6200
F 0 "J8" H 919 5969 60  0000 C CNN
F 1 "HEADER_2x03_PARALLEL" H 919 5969 60  0001 C CNN
F 2 "Mlab_Pin_Headers:Straight_2x03" H 1000 6300 60  0001 C CNN
F 3 "" H 1000 6300 60  0000 C CNN
	1    1000 6200
	-1   0    0    1   
$EndComp
Wire Wire Line
	1250 6200 1700 6200
Text Label 1450 6200 0    60   ~ 0
Ubias
$Comp
L power:GND #PWR0106
U 1 1
P 1300 6600
F 0 "#PWR0106" H 1300 6350 50  0001 C CNN
F 1 "GND" H 1305 6427 50  0000 C CNN
F 2 "" H 1300 6600 50  0001 C CNN
F 3 "" H 1300 6600 50  0001 C CNN
	1    1300 6600
	1    0    0    -1  
$EndComp
Wire Wire Line
	1250 6100 1300 6100
Wire Wire Line
	1300 6100 1300 6300
Wire Wire Line
	1250 6300 1300 6300
Connection ~ 1300 6300
Wire Wire Line
	1300 6300 1300 6600
Wire Wire Line
	2500 6200 2600 6200
Text Label 2600 6200 0    60   ~ 0
Ubiasout
Text Label 800  4450 1    60   ~ 0
Ubiasout
Wire Wire Line
	800  4550 800  4450
Connection ~ 800  4550
$Comp
L MLAB_HEADER:HEADER_1x02 J9
U 1 1
P 750 5500
F 0 "J9" V 668 5638 60  0000 L CNN
F 1 "HEADER_1x02" V 616 5372 60  0001 R CNN
F 2 "Mlab_Pin_Headers:Straight_1x02" H 750 5550 60  0001 C CNN
F 3 "" H 750 5550 60  0000 C CNN
	1    750  5500
	0    1    1    0   
$EndComp
Connection ~ 800  4950
Wire Wire Line
	700  4550 800  4550
Text Label 700  5300 1    60   ~ 0
BAT+
Wire Wire Line
	700  4550 700  5300
Wire Wire Line
	800  4950 800  5300
Text Label 800  5300 1    60   ~ 0
BAT-
$Comp
L MLAB_HEADER:HEADER_1x02 J10
U 1 1
P 1200 3900
F 0 "J10" V 1119 3772 60  0000 R CNN
F 1 "HEADER_1x02" V 1066 3772 60  0001 R CNN
F 2 "Mlab_Pin_Headers:Straight_2x02" H 1200 3950 60  0001 C CNN
F 3 "" H 1200 3950 60  0000 C CNN
	1    1200 3900
	0    -1   -1   0   
$EndComp
Wire Wire Line
	1150 4100 1000 4100
Wire Wire Line
	1000 4100 1000 4550
Connection ~ 1000 4550
Wire Wire Line
	1000 4550 1050 4550
Wire Wire Line
	1250 4100 1400 4100
Wire Wire Line
	1400 4100 1400 4550
Connection ~ 1400 4550
Wire Wire Line
	1400 4550 1900 4550
Text Label 1400 4200 1    60   ~ 0
A
Text Label 1000 4200 1    60   ~ 0
K
$Comp
L MLAB_MECHANICAL:HOLE M5
U 1 1
P 9650 1900
F 0 "M5" V 9550 1900 60  0000 C CNN
F 1 "HOLE" H 9650 1800 60  0001 C CNN
F 2 "Mlab_Mechanical:MountingHole_3mm" H 9650 1900 60  0001 C CNN
F 3 "" H 9650 1900 60  0000 C CNN
	1    9650 1900
	0    -1   -1   0   
$EndComp
$Comp
L MLAB_MECHANICAL:HOLE M6
U 1 1
P 9850 1900
F 0 "M6" V 9750 1900 60  0000 C CNN
F 1 "HOLE" H 9850 1800 60  0001 C CNN
F 2 "Mlab_Mechanical:MountingHole_3mm" H 9850 1900 60  0001 C CNN
F 3 "" H 9850 1900 60  0000 C CNN
	1    9850 1900
	0    -1   -1   0   
$EndComp
Wire Wire Line
	9650 1850 9650 1800
Wire Wire Line
	9650 1800 9850 1800
Connection ~ 10050 1800
Wire Wire Line
	9850 1850 9850 1800
Connection ~ 9850 1800
Wire Wire Line
	9850 1800 10050 1800
Wire Notes Line
	9550 1750 9550 2150
Wire Notes Line
	9550 1750 10950 1750
Wire Notes Line
	9550 2150 10950 2150
$EndSCHEMATC
